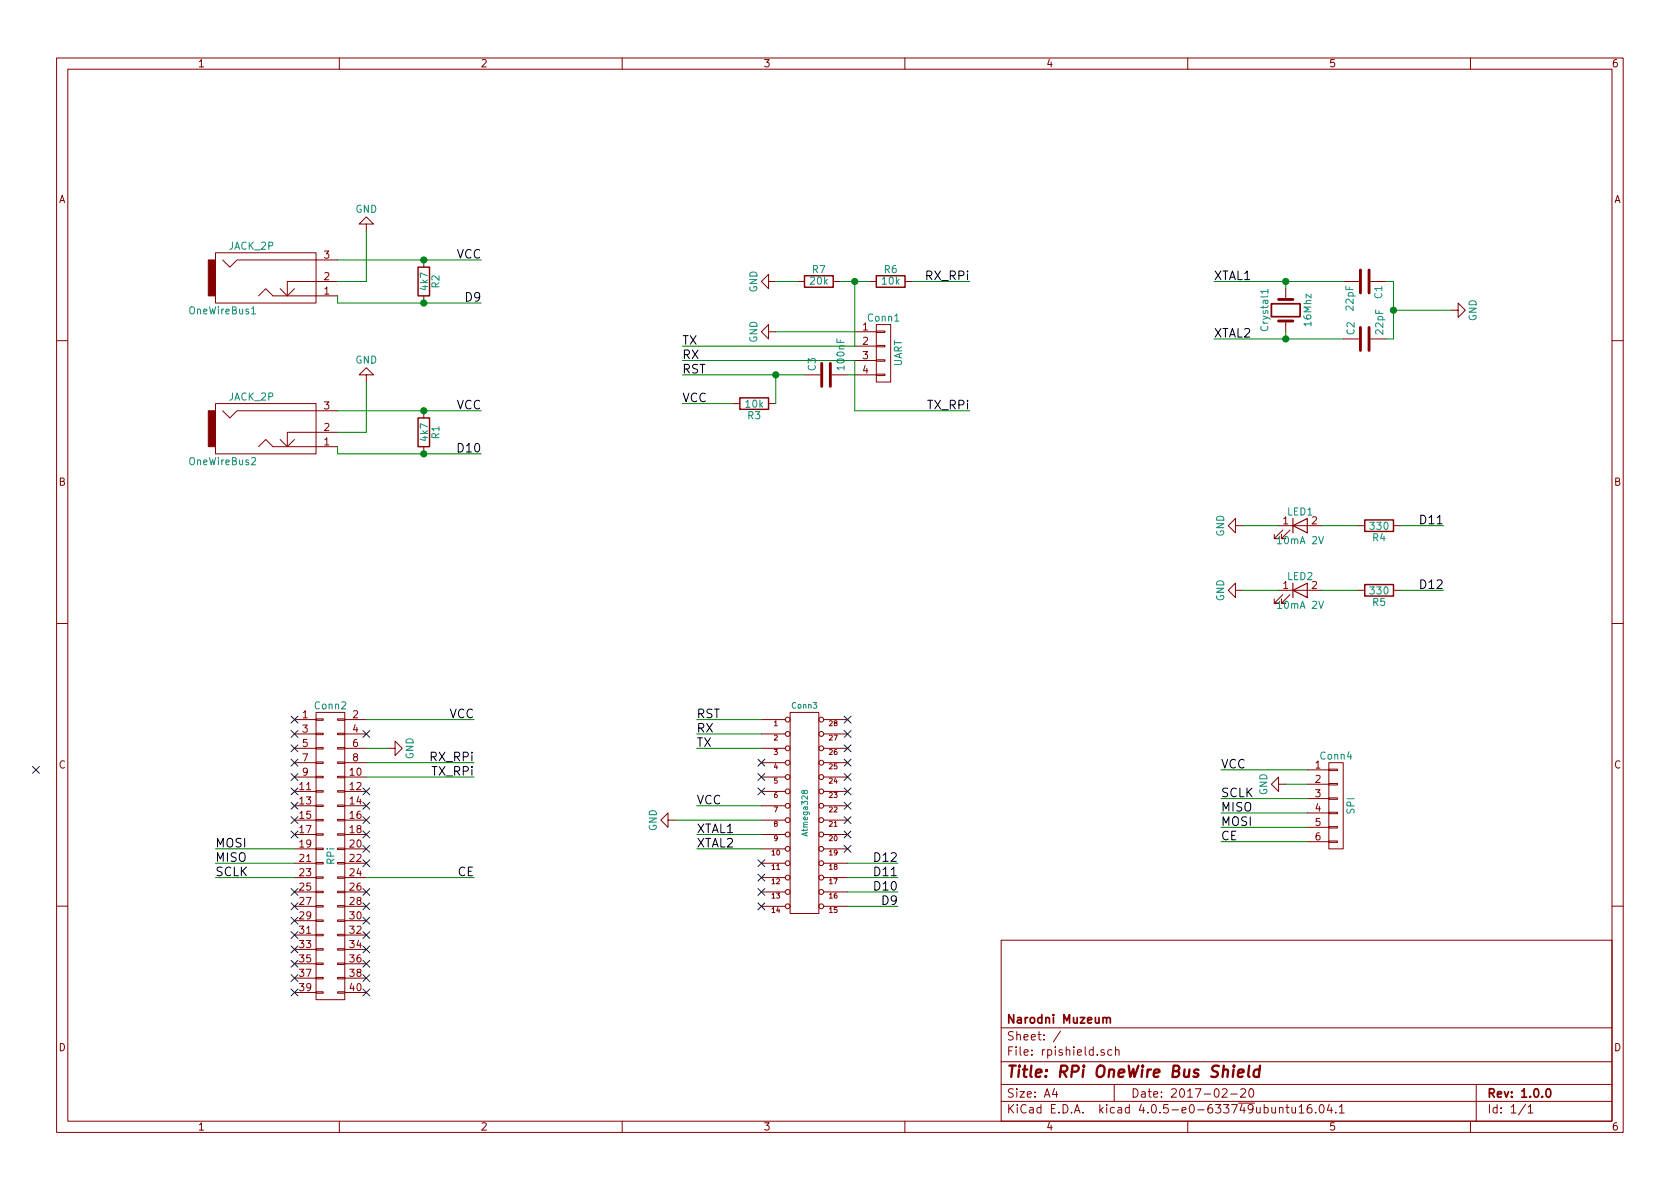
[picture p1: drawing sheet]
EESchema Schematic File Version 2
LIBS:power
LIBS:device
LIBS:transistors
LIBS:conn
LIBS:linear
LIBS:regul
LIBS:74xx
LIBS:cmos4000
LIBS:adc-dac
LIBS:memory
LIBS:xilinx
LIBS:microcontrollers
LIBS:dsp
LIBS:microchip
LIBS:analog_switches
LIBS:motorola
LIBS:texas
LIBS:intel
LIBS:audio
LIBS:interface
LIBS:digital-audio
LIBS:philips
LIBS:display
LIBS:cypress
LIBS:siliconi
LIBS:opto
LIBS:atmel
LIBS:contrib
LIBS:valves
LIBS:dil28
LIBS:rpishield-cache
EELAYER 25 0
EELAYER END
$Descr A4 11693 8268
encoding utf-8
Sheet 1 1
Title "RPi OneWire Bus Shield"
Date "2017-02-20"
Rev "1.0.0"
Comp "Narodni Muzeum"
Comment1 ""
Comment2 ""
Comment3 ""
Comment4 ""
$EndDescr
$Comp
L R R2
U 1 1
P 2950 1950
F 0 "R2" V 3030 1950 50  0000 C CNN
F 1 "4k7" V 2950 1950 50  0000 C CNN
F 2 "Discret:R3" V 2880 1950 50  0001 C CNN
F 3 "" H 2950 1950 50  0000 C CNN
	1    2950 1950
	1    0    0    -1  
$EndComp
$Comp
L R R3
U 1 1
P 5250 2800
F 0 "R3" V 5330 2800 50  0000 C CNN
F 1 "10k" V 5250 2800 50  0000 C CNN
F 2 "Discret:R3" V 5180 2800 50  0001 C CNN
F 3 "" H 5250 2800 50  0000 C CNN
	1    5250 2800
	0    1    1    0   
$EndComp
$Comp
L Crystal Crystal1
U 1 1
P 8950 2150
F 0 "Crystal1" H 8950 2300 50  0000 C CNN
F 1 "16Mhz" H 8950 2000 50  0000 C CNN
F 2 "Crystals:Crystal_HC49-4H_Vertical" H 8950 2150 50  0001 C CNN
F 3 "" H 8950 2150 50  0000 C CNN
	1    8950 2150
	0    -1   -1   0   
$EndComp
$Comp
L C C2
U 1 1
P 9500 2350
F 0 "C2" H 9525 2450 50  0000 L CNN
F 1 "22pF" H 9525 2250 50  0000 L CNN
F 2 "Discret:C1V8" H 9538 2200 50  0001 C CNN
F 3 "" H 9500 2350 50  0000 C CNN
	1    9500 2350
	0    -1   -1   0   
$EndComp
$Comp
L C C1
U 1 1
P 9500 1950
F 0 "C1" H 9525 2050 50  0000 L CNN
F 1 "22pF" H 9525 1850 50  0000 L CNN
F 2 "Discret:C1V8" H 9538 1800 50  0001 C CNN
F 3 "" H 9500 1950 50  0000 C CNN
	1    9500 1950
	0    1    1    0   
$EndComp
$Comp
L C C3
U 1 1
P 5750 2600
F 0 "C3" H 5775 2700 50  0000 L CNN
F 1 "100nF" H 5775 2500 50  0000 L CNN
F 2 "Discret:C1V8" H 5788 2450 50  0001 C CNN
F 3 "" H 5750 2600 50  0000 C CNN
	1    5750 2600
	0    -1   -1   0   
$EndComp
$Comp
L JACK_2P OneWireBus1
U 1 1
P 1900 1950
F 0 "OneWireBus1" H 1550 1750 50  0000 C CNN
F 1 "JACK_2P" H 1750 2200 50  0000 C CNN
F 2 "Connectors:BARREL_JACK" H 1900 1950 50  0001 C CNN
F 3 "" H 1900 1950 50  0000 C CNN
	1    1900 1950
	1    0    0    -1  
$EndComp
$Comp
L LED LED1
U 1 1
P 9050 3650
F 0 "LED1" H 9050 3750 50  0000 C CNN
F 1 "10mA 2V" H 9050 3550 50  0000 C CNN
F 2 "LEDs:LED_D5.0mm" H 9050 3650 50  0001 C CNN
F 3 "" H 9050 3650 50  0000 C CNN
	1    9050 3650
	1    0    0    -1  
$EndComp
$Comp
L R R4
U 1 1
P 9600 3650
F 0 "R4" V 9680 3650 50  0000 C CNN
F 1 "330" V 9600 3650 50  0000 C CNN
F 2 "Discret:R3" V 9530 3650 50  0001 C CNN
F 3 "" H 9600 3650 50  0000 C CNN
	1    9600 3650
	0    1    1    0   
$EndComp
$Comp
L GND #PWR01
U 1 1
P 2550 1600
F 0 "#PWR01" H 2550 1350 50  0001 C CNN
F 1 "GND" H 2550 1450 50  0000 C CNN
F 2 "" H 2550 1600 50  0000 C CNN
F 3 "" H 2550 1600 50  0000 C CNN
	1    2550 1600
	-1   0    0    1   
$EndComp
$Comp
L R R1
U 1 1
P 2950 3000
F 0 "R1" V 3030 3000 50  0000 C CNN
F 1 "4k7" V 2950 3000 50  0000 C CNN
F 2 "Discret:R3" V 2880 3000 50  0001 C CNN
F 3 "" H 2950 3000 50  0000 C CNN
	1    2950 3000
	1    0    0    -1  
$EndComp
$Comp
L JACK_2P OneWireBus2
U 1 1
P 1900 3000
F 0 "OneWireBus2" H 1550 2800 50  0000 C CNN
F 1 "JACK_2P" H 1750 3250 50  0000 C CNN
F 2 "Connectors:BARREL_JACK" H 1900 3000 50  0001 C CNN
F 3 "" H 1900 3000 50  0000 C CNN
	1    1900 3000
	1    0    0    -1  
$EndComp
$Comp
L GND #PWR02
U 1 1
P 2550 2650
F 0 "#PWR02" H 2550 2400 50  0001 C CNN
F 1 "GND" H 2550 2500 50  0000 C CNN
F 2 "" H 2550 2650 50  0000 C CNN
F 3 "" H 2550 2650 50  0000 C CNN
	1    2550 2650
	-1   0    0    1   
$EndComp
$Comp
L GND #PWR03
U 1 1
P 8650 3650
F 0 "#PWR03" H 8650 3400 50  0001 C CNN
F 1 "GND" H 8650 3500 50  0000 C CNN
F 2 "" H 8650 3650 50  0000 C CNN
F 3 "" H 8650 3650 50  0000 C CNN
	1    8650 3650
	0    1    1    0   
$EndComp
$Comp
L LED LED2
U 1 1
P 9050 4100
F 0 "LED2" H 9050 4200 50  0000 C CNN
F 1 "10mA 2V" H 9050 4000 50  0000 C CNN
F 2 "LEDs:LED_D5.0mm" H 9050 4100 50  0001 C CNN
F 3 "" H 9050 4100 50  0000 C CNN
	1    9050 4100
	1    0    0    -1  
$EndComp
$Comp
L R R5
U 1 1
P 9600 4100
F 0 "R5" V 9680 4100 50  0000 C CNN
F 1 "330" V 9600 4100 50  0000 C CNN
F 2 "Discret:R3" V 9530 4100 50  0001 C CNN
F 3 "" H 9600 4100 50  0000 C CNN
	1    9600 4100
	0    1    1    0   
$EndComp
$Comp
L GND #PWR04
U 1 1
P 8650 4100
F 0 "#PWR04" H 8650 3850 50  0001 C CNN
F 1 "GND" H 8650 3950 50  0000 C CNN
F 2 "" H 8650 4100 50  0000 C CNN
F 3 "" H 8650 4100 50  0000 C CNN
	1    8650 4100
	0    1    1    0   
$EndComp
NoConn ~ 250  5350
Text Label 8450 1950 0    60   ~ 0
XTAL1
Text Label 8450 2350 0    60   ~ 0
XTAL2
Text Label 10050 3650 2    60   ~ 0
D11
Text Label 10050 4100 2    60   ~ 0
D12
Text Label 3350 1800 2    60   ~ 0
VCC
Text Label 3350 2100 2    60   ~ 0
D9
Text Label 3350 2850 2    60   ~ 0
VCC
Text Label 3350 3150 2    60   ~ 0
D10
$Comp
L CONN_01X04 Conn1
U 1 1
P 6150 2450
F 0 "Conn1" H 6150 2700 50  0000 C CNN
F 1 "UART" V 6250 2450 50  0000 C CNN
F 2 "Socket_Strips:Socket_Strip_Straight_1x04_Pitch2.54mm" H 6150 2450 50  0001 C CNN
F 3 "" H 6150 2450 50  0000 C CNN
	1    6150 2450
	1    0    0    -1  
$EndComp
Text Label 4750 2800 0    60   ~ 0
VCC
Text Label 4750 2600 0    60   ~ 0
RST
Text Label 4750 2500 0    60   ~ 0
RX
Text Label 4750 2400 0    60   ~ 0
TX
Text Label 6750 2850 2    60   ~ 0
TX_RPi
Text Label 6750 1950 2    60   ~ 0
RX_RPi
$Comp
L R R7
U 1 1
P 5700 1950
F 0 "R7" V 5780 1950 50  0000 C CNN
F 1 "20k" V 5700 1950 50  0000 C CNN
F 2 "Discret:R3" V 5630 1950 50  0001 C CNN
F 3 "" H 5700 1950 50  0000 C CNN
	1    5700 1950
	0    -1   -1   0   
$EndComp
$Comp
L R R6
U 1 1
P 6200 1950
F 0 "R6" V 6280 1950 50  0000 C CNN
F 1 "10k" V 6200 1950 50  0000 C CNN
F 2 "Discret:R3" V 6130 1950 50  0001 C CNN
F 3 "" H 6200 1950 50  0000 C CNN
	1    6200 1950
	0    -1   -1   0   
$EndComp
$Comp
L GND #PWR05
U 1 1
P 5400 1950
F 0 "#PWR05" H 5400 1700 50  0001 C CNN
F 1 "GND" H 5400 1800 50  0000 C CNN
F 2 "" H 5400 1950 50  0000 C CNN
F 3 "" H 5400 1950 50  0000 C CNN
	1    5400 1950
	0    1    1    0   
$EndComp
$Comp
L CONN_02X20 Conn2
U 1 1
P 2300 5950
F 0 "Conn2" H 2300 7000 50  0000 C CNN
F 1 "RPi" V 2300 5950 50  0000 C CNN
F 2 "Socket_Strips:Socket_Strip_Straight_2x20_Pitch2.54mm" H 2300 5000 50  0001 C CNN
F 3 "" H 2300 5000 50  0000 C CNN
	1    2300 5950
	1    0    0    -1  
$EndComp
$Comp
L GND #PWR06
U 1 1
P 2700 5200
F 0 "#PWR06" H 2700 4950 50  0001 C CNN
F 1 "GND" H 2700 5050 50  0000 C CNN
F 2 "" H 2700 5200 50  0000 C CNN
F 3 "" H 2700 5200 50  0000 C CNN
	1    2700 5200
	0    -1   -1   0   
$EndComp
Text Label 3300 5300 2    60   ~ 0
RX_RPi
Text Label 3300 5400 2    60   ~ 0
TX_RPi
$Comp
L DIL28 Conn3
U 1 1
P 5600 5350
F 0 "Conn3" H 5600 5800 40  0000 C CNN
F 1 "Atmega328" V 5600 5050 40  0000 C CNN
F 2 "Housings_DIP:DIP-28_W7.62mm_Socket" H 5600 5800 60  0001 C CNN
F 3 "" H 5600 5800 60  0001 C CNN
	1    5600 5350
	1    0    0    -1  
$EndComp
Text Label 4850 5000 0    60   ~ 0
RST
Text Label 4850 5100 0    60   ~ 0
RX
Text Label 4850 5200 0    60   ~ 0
TX
Text Label 4850 5800 0    60   ~ 0
XTAL1
Text Label 4850 5900 0    60   ~ 0
XTAL2
Text Label 6250 6300 2    60   ~ 0
D9
Text Label 6250 6200 2    60   ~ 0
D10
Text Label 6250 6100 2    60   ~ 0
D11
Text Label 6250 6000 2    60   ~ 0
D12
Text Label 4850 5600 0    60   ~ 0
VCC
Text Label 3300 5000 2    60   ~ 0
VCC
NoConn ~ 5900 5000
NoConn ~ 5900 5100
NoConn ~ 5900 5200
NoConn ~ 5900 5300
NoConn ~ 5900 5400
NoConn ~ 5900 5500
NoConn ~ 5900 5600
NoConn ~ 5900 5700
NoConn ~ 5900 5800
NoConn ~ 5900 5900
NoConn ~ 5300 5300
NoConn ~ 5300 5400
NoConn ~ 5300 5500
NoConn ~ 5300 6000
NoConn ~ 5300 6100
NoConn ~ 5300 6200
NoConn ~ 5300 6300
Text Label 1500 5900 0    60   ~ 0
MOSI
Text Label 1500 6000 0    60   ~ 0
MISO
Text Label 1500 6100 0    60   ~ 0
SCLK
Text Label 3300 6100 2    60   ~ 0
CE
NoConn ~ 2050 5000
NoConn ~ 2050 5100
NoConn ~ 2050 5200
NoConn ~ 2050 5300
NoConn ~ 2050 5400
NoConn ~ 2050 5500
NoConn ~ 2050 5600
NoConn ~ 2050 5700
NoConn ~ 2050 5800
NoConn ~ 2050 6200
NoConn ~ 2050 6300
NoConn ~ 2050 6400
NoConn ~ 2050 6500
NoConn ~ 2050 6600
NoConn ~ 2050 6700
NoConn ~ 2050 6800
NoConn ~ 2050 6900
NoConn ~ 2550 6900
NoConn ~ 2550 6800
NoConn ~ 2550 6700
NoConn ~ 2550 6600
NoConn ~ 2550 6500
NoConn ~ 2550 6400
NoConn ~ 2550 6300
NoConn ~ 2550 6200
NoConn ~ 2550 6000
NoConn ~ 2550 5900
NoConn ~ 2550 5800
NoConn ~ 2550 5700
NoConn ~ 2550 5600
NoConn ~ 2550 5500
NoConn ~ 2550 5100
$Comp
L CONN_01X06 Conn4
U 1 1
P 9300 5600
F 0 "Conn4" H 9300 5950 50  0000 C CNN
F 1 "SPI" V 9400 5600 50  0000 C CNN
F 2 "Socket_Strips:Socket_Strip_Straight_1x06_Pitch2.54mm" H 9300 5600 50  0001 C CNN
F 3 "" H 9300 5600 50  0000 C CNN
	1    9300 5600
	1    0    0    -1  
$EndComp
Text Label 8500 5850 0    60   ~ 0
CE
Text Label 8500 5750 0    60   ~ 0
MOSI
Text Label 8500 5650 0    60   ~ 0
MISO
Text Label 8500 5550 0    60   ~ 0
SCLK
$Comp
L GND #PWR07
U 1 1
P 8950 5450
F 0 "#PWR07" H 8950 5200 50  0001 C CNN
F 1 "GND" H 8950 5300 50  0000 C CNN
F 2 "" H 8950 5450 50  0000 C CNN
F 3 "" H 8950 5450 50  0000 C CNN
	1    8950 5450
	0    1    1    0   
$EndComp
Text Label 8500 5350 0    60   ~ 0
VCC
$Comp
L GND #PWR08
U 1 1
P 4700 5700
F 0 "#PWR08" H 4700 5450 50  0001 C CNN
F 1 "GND" H 4700 5550 50  0000 C CNN
F 2 "" H 4700 5700 50  0000 C CNN
F 3 "" H 4700 5700 50  0000 C CNN
	1    4700 5700
	0    1    1    0   
$EndComp
$Comp
L GND #PWR09
U 1 1
P 10100 2150
F 0 "#PWR09" H 10100 1900 50  0001 C CNN
F 1 "GND" H 10100 2000 50  0000 C CNN
F 2 "" H 10100 2150 50  0000 C CNN
F 3 "" H 10100 2150 50  0000 C CNN
	1    10100 2150
	0    -1   -1   0   
$EndComp
$Comp
L GND #PWR010
U 1 1
P 5400 2300
F 0 "#PWR010" H 5400 2050 50  0001 C CNN
F 1 "GND" H 5400 2150 50  0000 C CNN
F 2 "" H 5400 2300 50  0000 C CNN
F 3 "" H 5400 2300 50  0000 C CNN
	1    5400 2300
	0    1    1    0   
$EndComp
Wire Wire Line
	10050 3650 9750 3650
Wire Wire Line
	9450 3650 9200 3650
Wire Wire Line
	8900 3650 8650 3650
Wire Wire Line
	10050 4100 9750 4100
Wire Wire Line
	9450 4100 9200 4100
Wire Wire Line
	8900 4100 8650 4100
Wire Wire Line
	9700 1950 9700 2350
Connection ~ 8950 1950
Connection ~ 8950 2350
Connection ~ 9700 2150
Wire Wire Line
	8950 1950 8950 2000
Wire Wire Line
	8950 2350 8950 2300
Wire Wire Line
	5400 2600 5400 2800
Connection ~ 5400 2600
Wire Wire Line
	5950 2300 5400 2300
Wire Wire Line
	5850 1950 6050 1950
Connection ~ 5950 1950
Wire Wire Line
	6350 1950 6750 1950
Wire Wire Line
	2350 1950 2550 1950
Wire Wire Line
	2550 1950 2550 1600
Wire Wire Line
	2350 2050 2350 2100
Wire Wire Line
	2350 3000 2550 3000
Wire Wire Line
	2350 3100 2350 3150
Wire Wire Line
	2550 3000 2550 2650
Wire Wire Line
	5900 2600 5950 2600
Wire Wire Line
	4750 2800 5100 2800
Wire Wire Line
	4750 2600 5600 2600
Wire Wire Line
	5950 2500 4750 2500
Wire Wire Line
	5950 2500 5950 2850
Wire Wire Line
	5950 2850 6750 2850
Wire Wire Line
	5550 1950 5400 1950
Wire Wire Line
	5950 1950 5950 2400
Wire Wire Line
	5950 2400 4750 2400
Wire Wire Line
	2550 5300 3300 5300
Wire Wire Line
	2550 5400 3300 5400
Wire Wire Line
	2550 5000 3300 5000
Wire Wire Line
	2700 5200 2550 5200
Wire Wire Line
	4850 5000 5300 5000
Wire Wire Line
	4850 5100 5300 5100
Wire Wire Line
	4850 5200 5300 5200
Wire Wire Line
	5300 5600 4850 5600
Wire Wire Line
	4700 5700 5300 5700
Wire Wire Line
	5300 5800 4850 5800
Wire Wire Line
	5300 5900 4850 5900
Wire Wire Line
	5900 6200 6250 6200
Wire Wire Line
	5900 6300 6250 6300
Wire Wire Line
	6250 6000 5900 6000
Wire Wire Line
	6250 6100 5900 6100
Wire Wire Line
	9650 1950 9700 1950
Wire Wire Line
	9700 2350 9650 2350
Wire Wire Line
	2550 6100 3300 6100
Wire Wire Line
	1500 6100 2050 6100
Wire Wire Line
	1500 6000 2050 6000
Wire Wire Line
	1500 5900 2050 5900
Wire Wire Line
	9100 5850 8500 5850
Wire Wire Line
	8500 5750 9100 5750
Wire Wire Line
	8500 5650 9100 5650
Wire Wire Line
	8500 5550 9100 5550
Wire Wire Line
	8950 5450 9100 5450
Wire Wire Line
	8500 5350 9100 5350
Wire Wire Line
	8450 1950 9350 1950
Wire Wire Line
	8450 2350 9350 2350
Wire Wire Line
	9700 2150 10100 2150
Wire Wire Line
	2350 1800 3350 1800
Connection ~ 2950 1800
Wire Wire Line
	2350 2100 3350 2100
Connection ~ 2950 2100
Wire Wire Line
	2350 2850 3350 2850
Connection ~ 2950 2850
Wire Wire Line
	2350 3150 3350 3150
Connection ~ 2950 3150
$EndSCHEMATC
